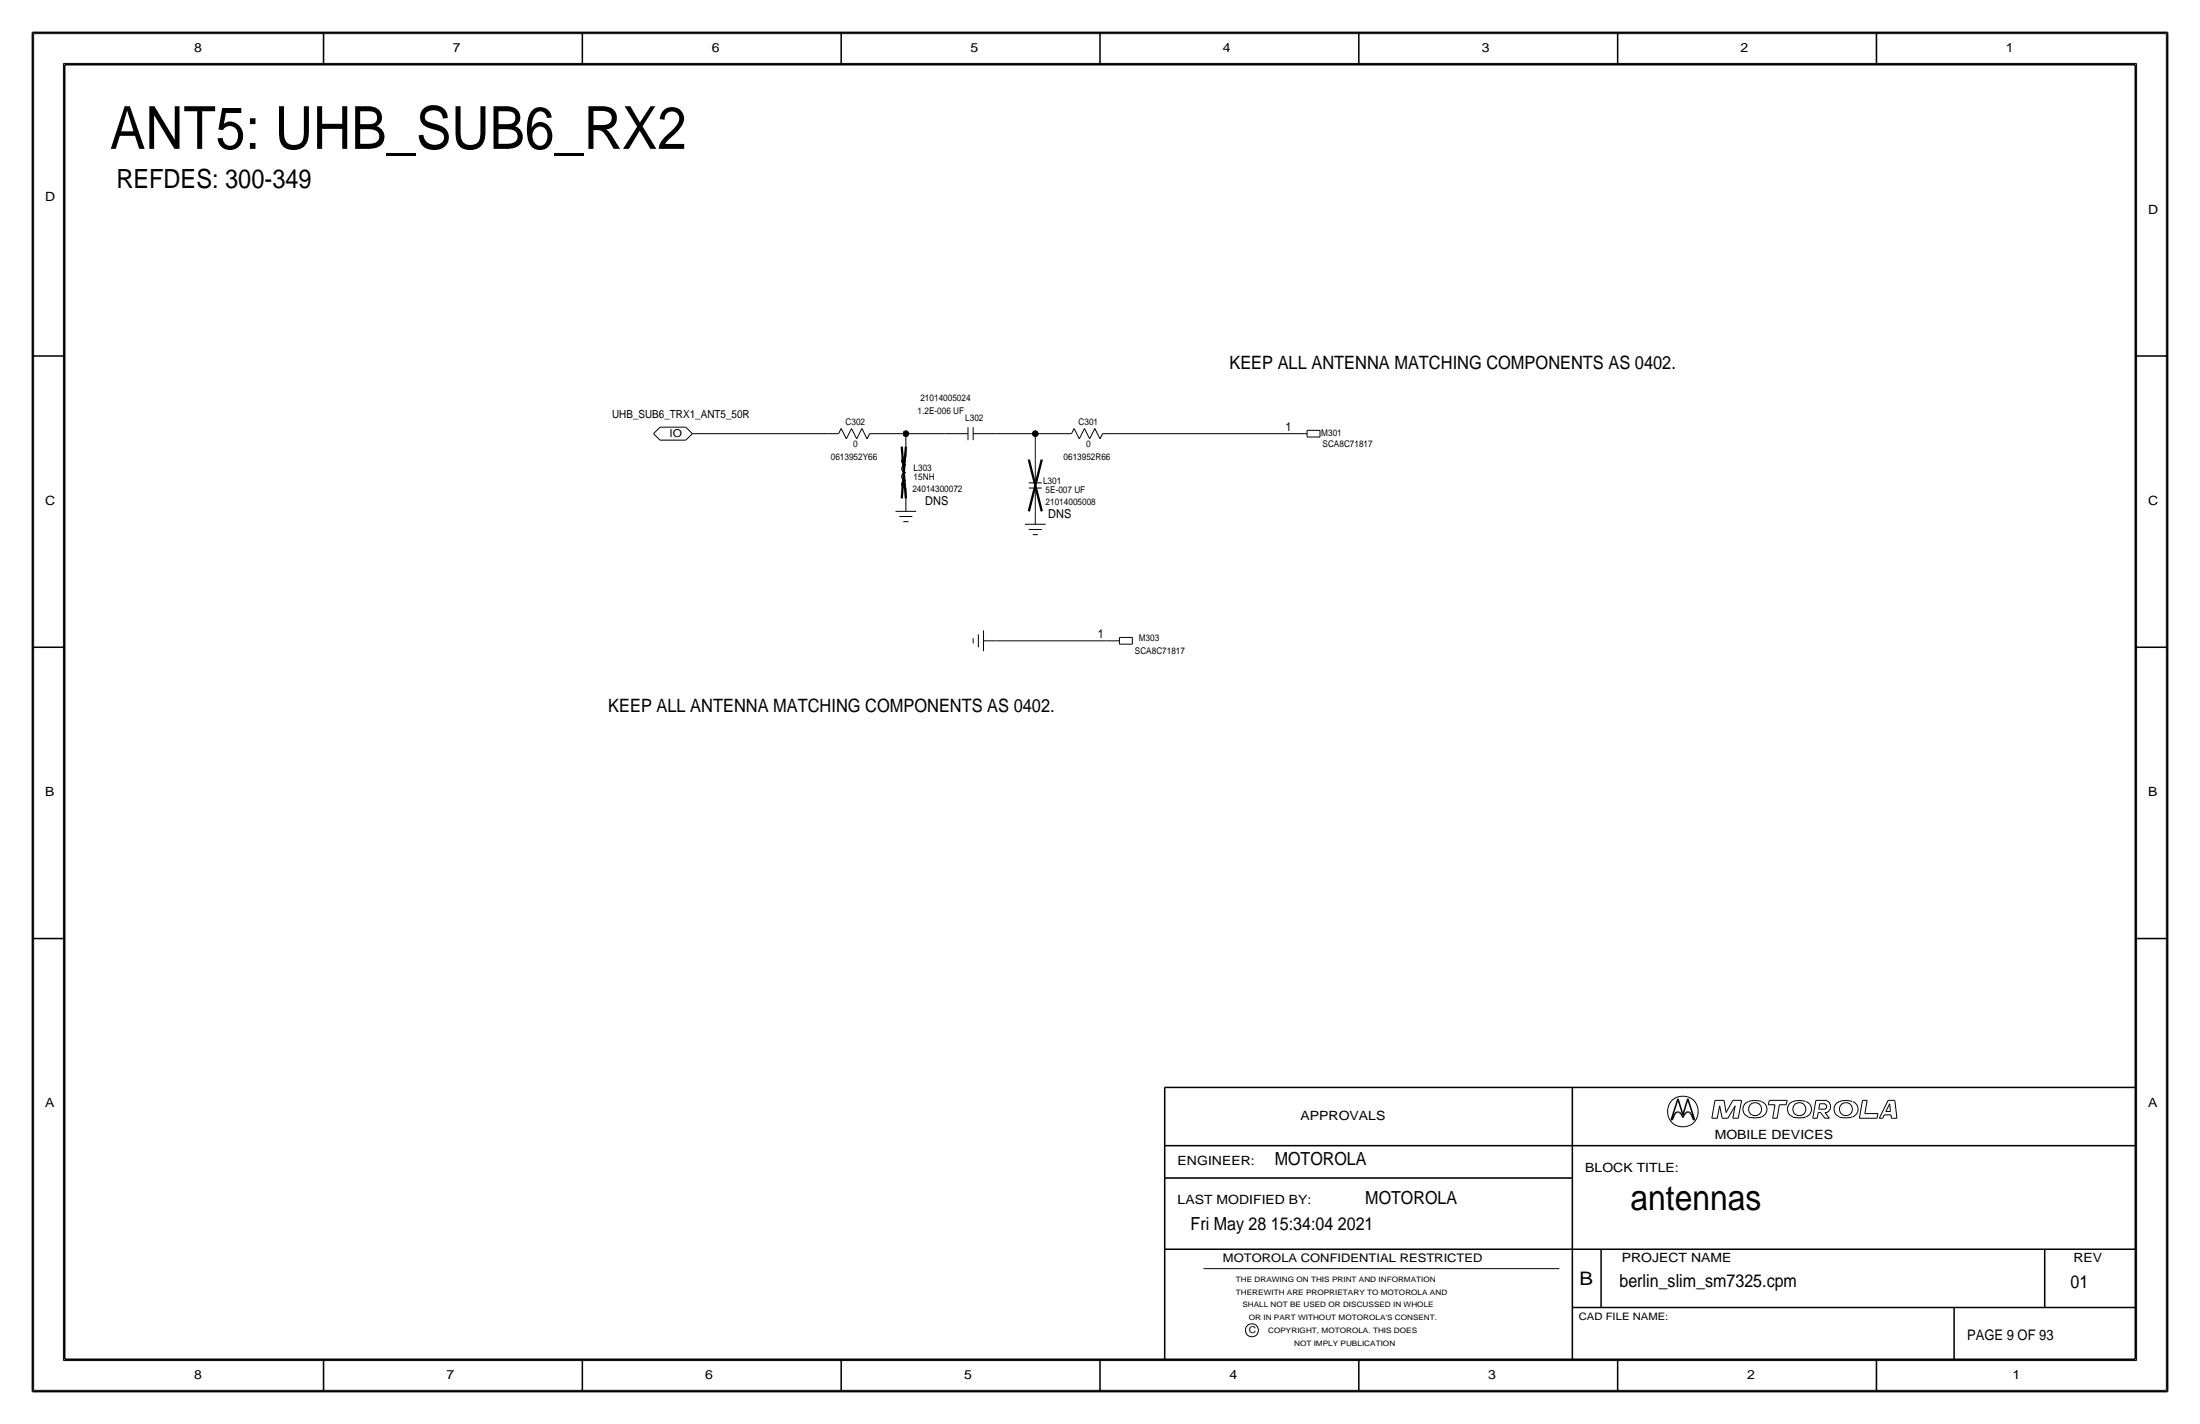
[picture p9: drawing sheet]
<svg xmlns="http://www.w3.org/2000/svg" width="432mm" height="279mm" viewBox="0 0 432 279" stroke-linecap="round" stroke-linejoin="round" font-family="sans-serif">
<g fill="none" stroke="#000" stroke-width=".2">
<path d="M6.6 6.6h418.6zM6.6 6.6v266.2zM12.4 12.4v254.6zM12.4 12.4h407zM419.4 12.4v254.6zM425.2 6.6v266.2zM128.3 85.1l1.2 1.3zM129.5 86.4h5.1zM129.5 83.8h5.1zM129.5 83.8l-1.2 1.3zM134.6 83.8l1.3 1.3zM135.9 85.1h1.3z"/>
<path d="M135.9 85.1l-1.3 1.3zM137.2 85.1h25.4zM162.6 85.1h2zM165.1 84.1l-.5 1zM165.1 84.1l1 2zM167.1 84.1l-1 2zM167.1 84.1l1 2zM169.2 84.1l1 2zM169.2 84.1l-1.1 2zM170.7 85.1l-.5 1zM170.7 85.1h2zM172.7 85.1h5.1z"/>
<path d="M177.8 85.1h7.6zM177.8 85.1v2.5zM177.8 95.8v2zM177.8 87.6v2.1zM177.8 97.8v2.5zM177.8 89.7a.74 .74 0 0 0-.8 .7 .74 .74 0 0 0 .8 .8M177.8 92.8a.74 .74 0 0 0-.8 .7 .74 .74 0 0 0 .8 .7M177.8 94.3a.74 .74 0 0 0-.8 .7 .74 .74 0 0 0 .8 .8M177.8 91.2a.74 .74 0 0 0-.8 .8 .74 .74 0 0 0 .8 .7M185.4 85.1h4.6zM190 83.8v2.6zM191 83.8v2.6z"/>
<path d="M191 85.1h4.6zM195.6 85.1h7.6zM201.9 94.7h2.6zM201.9 95.8h2.6zM203.2 85.1v5.1zM203.2 95.8v4.5zM203.2 90.2v4.5zM203.2 85.1h5.1zM208.3 85.1h2zM210.8 84.1l-.5 1zM210.8 84.1l1 2zM212.9 84.1l-1.1 2z"/>
<path d="M212.9 84.1l1 2zM214.9 84.1l-1 2zM214.9 84.1l1 2zM216.4 85.1l-.5 1zM216.4 85.1h2zM218.4 85.1h35.6zM254 85.1h2.5zM256.5 84.4v1.4zM256.5 84.4h2.6zM256.5 85.8h2.6zM259.1 84.4v1.4zM175.8 100.3h4z"/>
<path d="M176.5 101.3h2.6zM177.3 102.4h1zM201.2 102.9h4zM201.9 103.9h2.6zM202.7 104.9h1zM203.2 100.3v2.6zM191 125.2v1zM192 124.5v2.5zM193 125.7h2.6zM193 123.7v4.1zM195.6 125.7h21.6zM217.2 125.7h2.5z"/>
<path d="M219.7 125.1v1.3zM219.7 125.1h2.5zM219.7 126.4h2.5zM222.2 125.1v1.3zM336 219.4h1.1zM336.6 215.9h1.8zM336.6 215.9l-.6 3.5zM337.5 217l-.4 2.4zM337.5 217l.5 2.4zM338 219.4h1.1zM338.4 215.9l.4 2.4zM340.1 219.4h1.1z"/>
<path d="M340.1 215.9h1.7zM340.1 215.9l-1.3 2.4zM340.6 217l-1.5 2.4zM340.6 217l-.5 2.4zM341.8 215.9l-.6 3.5zM343.1 216.2a1.6 1.6 0 0 0-1 1.5 1.6 1.6 0 0 0 1.1 1.5M345.7 216.1h-.2a4 4 0 0 0-2.3 .1M345.7 216.2a1.59 1.59 0 0 1 1.1 1.5 1.59 1.59 0 0 1-1.1 1.5l-1.4 .1-1.1-.1M347.1 216.8h1.3zM347.3 215.9l-.2 .9zM347.3 215.9h3.5zM347.9 219.4h.9z"/>
<path d="M348.4 216.8l-.5 2.6zM349.2 216.8l-.4 2.6zM349.2 216.8h1.4zM350.8 215.9l-.2 .9zM354.4 216.1a3.1 3.1 0 0 0-3.3 .7 1.62 1.62 0 0 0 .8 2.4M354.4 219.2l-1.4 .1-1.1-.1M354.5 216.2a1.59 1.59 0 0 1 1 1.5 1.59 1.59 0 0 1-1 1.5M355.8 219.4h.9zM356.4 215.9l-.6 3.5zM356.4 215.9h2.2zM356.9 218.3l-.2 1.1zM356.9 218.3h.4z"/>
<path d="M357 217.6h1.2zM357.2 216.6l-.2 1zM357.2 216.6h1zM357.3 218.3l.9 1.1zM358.1 216.7a.5 .5 0 0 1 .4 .4 .5 .5 0 0 1-.4 .5M358.2 219.4h.9zM358.2 218.3l.9 1.1zM358.2 218.3h.4zM358.5 216a1.24 1.24 0 0 1 .8 1.1 1.24 1.24 0 0 1-.8 1.2M363.5 216.1a3.1 3.1 0 0 0-3.3 .7 1.62 1.62 0 0 0 .8 2.4M363.6 219.2l-1.4 .1-1.2-.1M363.6 216.2a1.59 1.59 0 0 1 1.1 1.5 1.59 1.59 0 0 1-1.1 1.5"/>
<path d="M364.9 219.4h3.5zM365.6 215.9l-.7 3.5zM365.6 215.9h.9zM366 218.5h2.6zM366.5 215.9l-.5 2.6zM368.6 218.5l-.2 .9zM368.9 219.4h.6zM369.8 218.7h1.3zM369.8 218.7l-.3 .7zM370.1 218.1h.9zM370.6 215.9l-1.7 3.5zM370.6 215.9h1.3z"/>
<path d="M370.9 216.6l-.8 1.5zM370.9 216.6l.1 1.5zM371.1 218.7l.1 .7zM371.2 219.4h1.1zM371.9 215.9l.4 3.5zM236.2 248.9h69.9zM6.6 272.8h418.6zM12.4 267h407z"/>
<circle cx="330.3" cy="218.1" r="3"/>
<circle cx="344.5" cy="217.6" r="1.28"/>
<circle cx="353.2" cy="217.6" r="1.28"/>
<circle cx="362.3" cy="217.6" r="1.28"/>
<circle cx="245.7" cy="261" r="1.28"/>
</g>
<g fill="#000" stroke="#000" stroke-width=".2">
<circle cx="177.8" cy="85.1" r=".56"/>
<circle cx="203.2" cy="85.1" r=".56"/>
</g>
<g fill="none" stroke="#000" stroke-width=".3">
<path d="M6.3 6.4v266.7zM6.4 6.4h419zM12.7 12.7h406.4zM12.7 12.7v254zM63.5 6.4v6.3zM114.3 6.4v6.3zM165.1 6.4v6.3zM215.9 6.3v6.4zM266.7 6.4v6.3zM317.5 6.4v6.3zM368.3 6.4v6.3zM419.1 12.7v254z"/>
<path d="M425.4 6.4v266.7zM6.3 69.8h6.4zM419.1 69.8h6.3zM6.3 127h6.4zM419.1 127h6.3zM6.3 184.1h6.4zM419.1 184.1h6.3zM228.6 213.4v53.3zM228.6 213.4h190.5zM308.6 213.4v53.3zM328 219.7h.2zM328.4 219.4l-.2 .3z"/>
<path d="M328.6 218.8l-.2 .6zM328.8 218.5l-.2 .3zM329 218.3l.2-.1zM329 218.3l-.2 .2zM329.2 218.2h.2zM329.3 215.6l-1.3 4.1zM329.3 215.6l1 3.1zM329.4 218.2l.2 .1zM329.6 218.3l.3 .2zM329.9 218.5l.2 .3zM330.1 218.8l.2 .5zM330.5 218.8l-.2 .5z"/>
<path d="M330.8 218.5l-.3 .3zM331 218.3l-.2 .2zM331 218.3l.2-.1zM331.2 218.2h.2zM331.3 215.6l1.3 4.1zM331.3 215.6l-1 3.1zM331.4 218.2l.2 .1zM331.6 218.3l.2 .2zM331.8 218.5l.2 .3zM332 218.8l.3 .6zM332.3 219.4l.1 .3zM332.4 219.7h.2z"/>
<path d="M228.6 231.1h80zM228.6 224.8h190.5zM228.6 245.1h190.5zM308.6 256.5h110.5zM314.2 245.1v11.4zM383.5 256.5v10.2zM401.3 245.1v11.4zM6.4 273h419zM12.7 266.7h406.4zM63.5 266.7v6.4zM114.3 266.7v6.4zM165.1 266.7v6.4z"/>
<path d="M215.9 266.7v6.3zM266.7 266.7v6.4zM317.5 266.7v6.4zM368.3 266.7v6.4z"/>
</g>
<path d="M177 87.6l.8 10.2zM177.8 87.6l-.8 10.2zM201.9 90.2l2.6 10.1zM204.5 90.2l-2.6 10.1z" fill="none" stroke="#000" stroke-width=".45"/>
<text font-size="11.7" x="21.6" y="29.2">ANT5: UHB_SUB6_RX2</text>
<text font-size="7" x="320" y="237.5">antennas</text>
<text font-size="5.2" x="22.9" y="36.8">REFDES: 300-349</text>
<text font-size="3.7" x="310" y="252.1">B</text>
<g font-size="3.6">
<text x="241.3" y="72.4">KEEP ALL ANTENNA MATCHING COMPONENTS AS 0402.</text>
<text x="119.4" y="139.7">KEEP ALL ANTENNA MATCHING COMPONENTS AS 0402.</text>
</g>
<g font-size="3.5">
<text x="250.2" y="228.6">MOTOROLA</text>
<text x="268" y="236.2">MOTOROLA</text>
<text x="233.7" y="241.3">Fri May 28 15:34:04 2021</text>
<text x="317.9" y="252.6">berlin_slim_sm7325.cpm</text>
<text x="406.4" y="252.7">01</text>
</g>
<text font-size="2.9" x="386.1" y="262.9">PAGE 9 OF 93</text>
<g font-size="2.5">
<text x="38.1" y="10.2">8</text>
<text x="88.9" y="10.2">7</text>
<text x="139.7" y="10.2">6</text>
<text x="190.5" y="10.2">5</text>
<text x="240" y="10.2">4</text>
<text x="290.8" y="10.2">3</text>
<text x="341.6" y="10.2">2</text>
<text x="393.7" y="10.2">1</text>
<text x="8.9" y="39.4">D</text>
<text x="421.6" y="41.9">D</text>
<text x="8.9" y="99.1">C</text>
<text x="421.6" y="99.1">C</text>
<text x="8.9" y="156.2">B</text>
<text x="421.6" y="156.2">B</text>
<text x="8.9" y="217.2">A</text>
<text x="255.3" y="219.7">APPROVALS</text>
<text x="421.6" y="217.2">A</text>
<text x="336.5" y="223.5">MOBILE DEVICES</text>
<text x="231.1" y="228.6">ENGINEER:</text>
<text x="311.1" y="229.9">BLOCK TITLE:</text>
<text x="231.1" y="236.2">LAST MODIFIED BY:</text>
<text x="318.3" y="247.5">PROJECT NAME</text>
<text x="407" y="247.6">REV</text>
<text x="38.1" y="270.5">8</text>
<text x="87.6" y="270.5">7</text>
<text x="138.4" y="270.5">6</text>
<text x="189.2" y="270.5">5</text>
<text x="241.3" y="270.5">4</text>
<text x="292.1" y="270.5">3</text>
<text x="342.9" y="270.5">2</text>
<text x="395" y="270.5">1</text>
</g>
<g font-size="2.4">
<text x="252.3" y="84.6">1</text>
<text x="181.6" y="99.1">DNS</text>
<text x="205.7" y="101.6">DNS</text>
<text x="215.5" y="125.2">1</text>
</g>
<text font-size="2.3" x="240" y="247.6">MOTOROLA CONFIDENTIAL RESTRICTED</text>
<text font-size="2.2" x="120.1" y="82">UHB_SUB6_TRX1_ANT5_50R</text>
<text font-size="2.1" x="131.4" y="85.8">IO</text>
<text font-size="2" x="309.9" y="259.1">CAD FILE NAME:</text>
<g font-size="1.8">
<text x="166" y="83.3">C302</text>
<text x="180.1" y="81.3">1.2E-006 UF</text>
<text x="180.7" y="78.7">21014005024</text>
<text x="189.5" y="82.6">L302</text>
<text x="211.7" y="83.3">C301</text>
<text x="167.4" y="87.7">0</text>
<text x="213.2" y="87.7">0</text>
<text x="259.3" y="85.5">M301</text>
<text x="259.6" y="87.6">SCA8C71817</text>
<text x="163.1" y="90.2">0613952Y66</text>
<text x="179.3" y="92.5">L303</text>
<text x="179.3" y="94.2">15NH</text>
<text x="204.7" y="95">L301</text>
<text x="208.8" y="90.2">0613952R66</text>
<text x="179.1" y="96.5">24014300072</text>
<text x="205.2" y="99.1">21014005008</text>
<text x="205.2" y="96.8">5E-007 UF</text>
<text x="223.5" y="125.7">M303</text>
<text x="222.8" y="128.3">SCA8C71817</text>
<text x="245.1" y="261.6">C</text>
</g>
<g font-size="1.5">
<text x="242.6" y="251.5">THE DRAWING ON THIS PRINT AND INFORMATION</text>
<text x="242.6" y="254">THEREWITH ARE PROPRIETARY TO MOTOROLA AND</text>
<text x="243.8" y="256.5">SHALL NOT BE USED OR DISCUSSED IN WHOLE</text>
<text x="245.1" y="259.1">OR IN PART WITHOUT MOTOROLA'S CONSENT.</text>
<text x="248.9" y="261.6">COPYRIGHT, MOTOROLA. THIS DOES</text>
<text x="254" y="264.2">NOT IMPLY PUBLICATION</text>
</g>
</svg>
